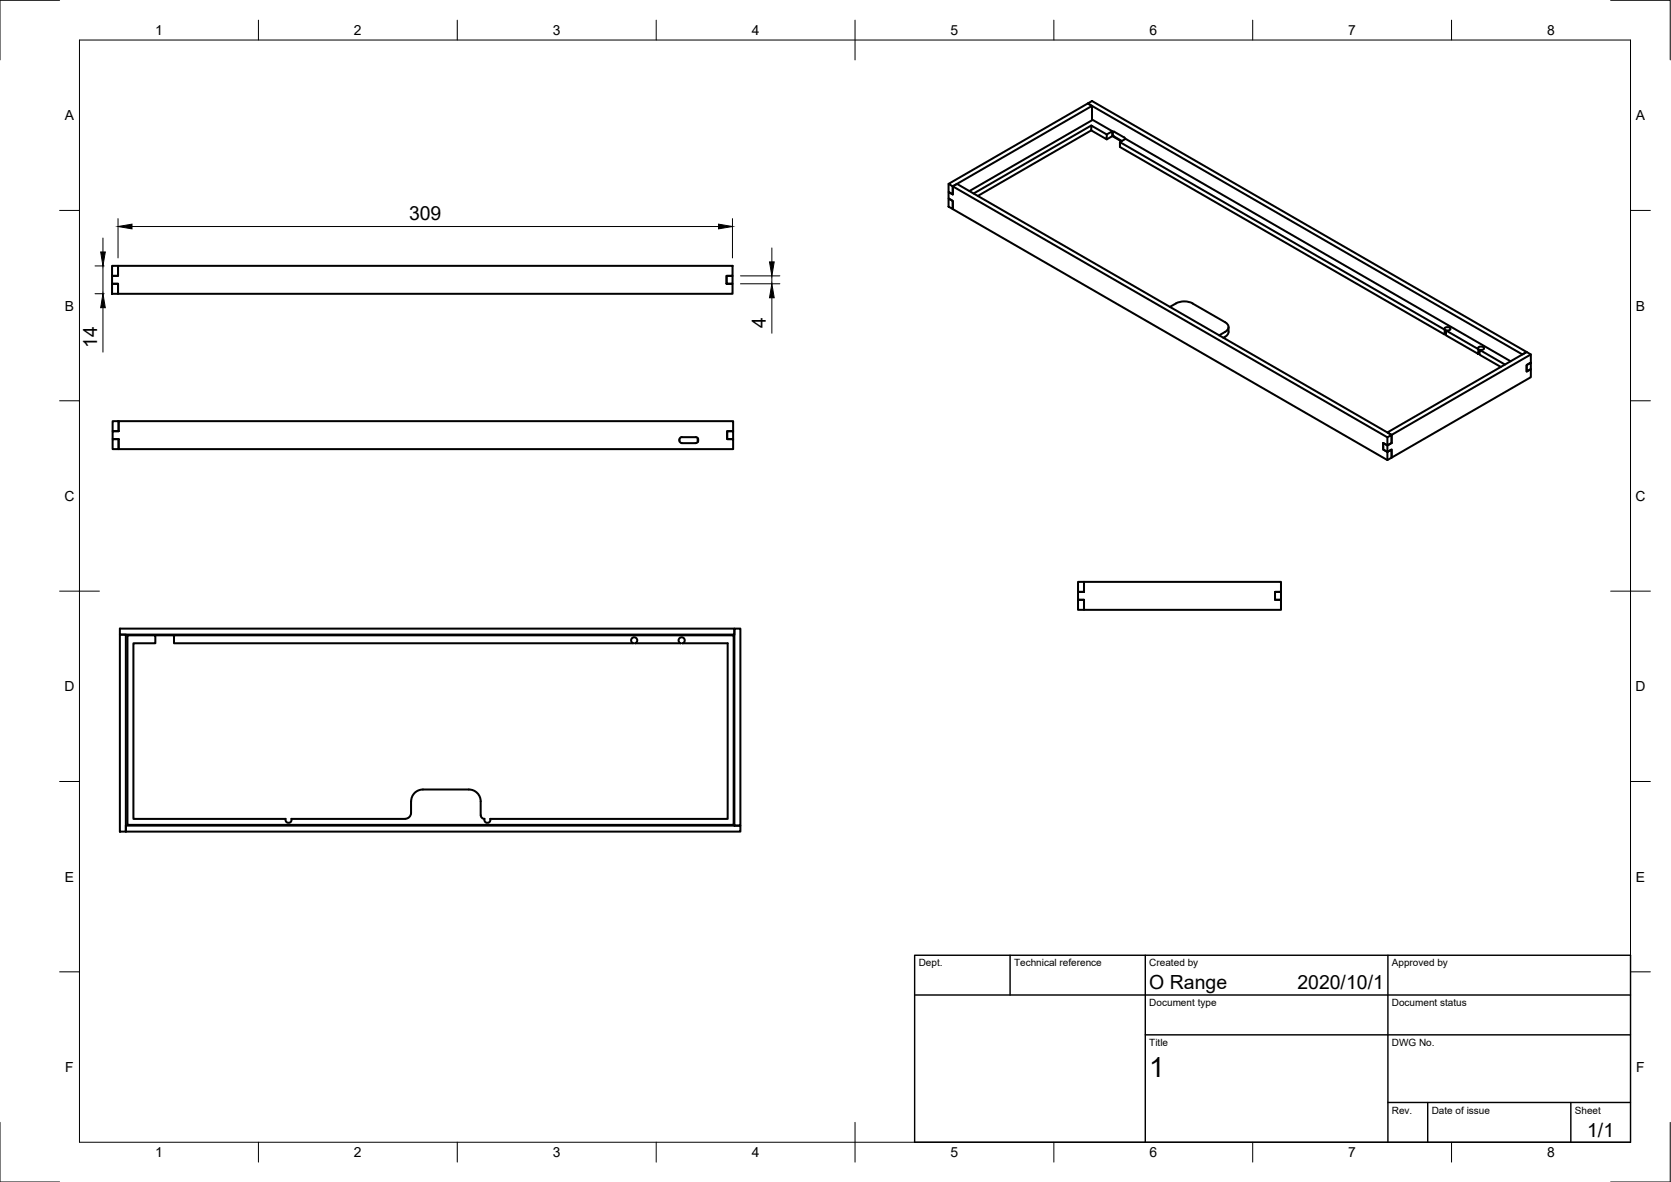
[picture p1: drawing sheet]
<svg xmlns="http://www.w3.org/2000/svg" width="420mm" height="297mm" viewBox="0 0 420 297" stroke-linecap="round" stroke-linejoin="round" font-family="sans-serif">
<!-- layer: S -->
<g fill="none" stroke="#000" stroke-width=".51">
<path d="M273.5 26l1.1-.6 109.3 63.1-1.1 .6zM274.4 32.8l3.9 2.2v-1.2l1.4-.8M274.4 31.5l-29.6 17.1M274.6 30.2v-3.6l-1.1-.6-35 20.2 1.1 .6v2.1l-1.1-.7v-2M274.6 26.6l-35 20.2 109.2 63.1 1.1-.6v2M278.3 33.8l-3.9-2.3v1.3l-28.5 16.4M278.3 35l1.4-.8v-1.2l-5-2.9-30.9 17.9M279.7 34.2l2.3 1.3M280.2 33.1l2.4 1.4 .4 .4M280.2 33.1l-.2-.1-.3 .3 .3 .8 2.1 1.3M281.6 35.7l81.7 47.2M238.5 49.9l1.1 .6v2l-1.1-.6z"/>
<path d="M28.2 66.8h1.5v2.5h-1.5zM28.2 71.3h1.5v2.5h-1.5zM29.7 66.8h154.5v2.5h-1.5v2h1.5v2.5h-154.5v-2.5h-1.5v-2h1.5zM182.7 69.3h1.5v2h-1.5zM295.7 76.3l-1.5 .8M295.7 76.2a4.6 4.6 0 0 1 4.2 0M299.9 76.3l8.1 4.7a1.29 1.29 0 0 1 .9 1.2 1.29 1.29 0 0 1-.9 1.2l-1.4 .9M308.9 82.2v1.2a1.76 1.76 0 0 1-1.3 1.5M363.3 82.9v1.2l-81.7-47.2v-1.2l1.4-.8 96.8 55.9M363.3 82.8l-.1-.2a.86 .86 0 0 1 .8-.4 .86 .86 0 0 1 .7 .5l-.3 .3h-.8M363.6 83l8.1 4.7v1.2l-8.1-4.6zM363.6 83.5l-.3 .2"/>
<path d="M371.7 87.7l-.1-.2a.86 .86 0 0 1 .8-.4 .86 .86 0 0 1 .8 .5l-.4 .3h-.8M372 88.4l-.3 .1M378.4 91.6l-6.4-3.7v1.2l5.4 3.1M383.9 91.7l1-.6v1.7l-1 .6zM384.9 89.1l-35 20.2-109.3-63.1-1 .6v2.1l-1.1-.7v1.7l1.1 .6v2l109.2 63.1 1.1-.6v-2l-1.1 .6-1-.6v-1.7l1 .6 1.1-.6M28.3 110.3h1.5v2.6h-1.5zM28.3 105.8h1.5v2.6h-1.5zM29.8 105.8h154.5v2.6h-1.5v1.9h1.5v2.6h-154.5v-2.6h-1.5v-1.9h1.5zM171.4 111.4h3.5M171.4 109.9h3.5M171.4 109.8a.77 .77 0 0 0-.6 .8 .77 .77 0 0 0 .6 .7M175 109.8l.4 .2 .2 .4"/>
<path d="M175.4 110.1v1M175.5 110.5v.3M175.6 110.7l-.2 .5-.4 .1M182.8 108.4h1.5v1.9h-1.5zM348.8 108.7l35.1-20.2 1 .6v2l-1 .6v1.7l1-.6v2l-35 20.2v-2l-1.1 .6-1-.6v-1.7l1 .6 1.1-.6v-2zM348.8 109.9v5.7M30.1 159.5h1.5v49.5h-1.5zM30.1 158h154.6v1.5h-154.6zM39.1 159.7h4.7M184.7 158h1.5v49.5h-1.5zM271.1 150.7h1.5v2.6h-1.5zM271.1 146.2h1.5v2.5h-1.5z"/>
<path d="M272.6 146.2h49.5v2.5h-1.5v2h1.5v2.6h-49.5v-2.6h-1.5v-2h1.5zM320.6 148.7h1.5v2h-1.5zM31.6 207.5h154.6v1.5h-154.6zM73.3 205.8h28.6M103.4 201.4v2.9a1.49 1.49 0 0 1-1.5 1.5M103.4 201.4a2.97 2.97 0 0 1 2.9-3h11.6a2.97 2.97 0 0 1 3 3v3.4a.92 .92 0 0 0 .9 1 .76 .76 0 0 0 .7 1 .76 .76 0 0 0 .8-1h59.7v-44.1h-11.4a.77 .77 0 0 0 .4-1.2 .77 .77 0 0 0-1.3 0 .77 .77 0 0 0 .5 1.2h-11.5a.77 .77 0 0 0 .3-1.2 .77 .77 0 0 0-1.2 0 .77 .77 0 0 0 .4 1.2h-115.4v-2h140.7v47.6h-152.5v-47.6h7.1v2h-5.6v44.1h38.3a.78 .78 0 0 0 .7 1 .78 .78 0 0 0 .8-1"/>
</g>
<!-- layer: Border -->
<g fill="none" stroke="#000" stroke-width=".25">
<path d="M15 .1h-15v15M20 10.1h390v276.9h-390zM65 5.1v5M115 5.1v5M165 5.1v5M215 5.1v10M265 5.1v5M315 5.1v5M365 5.1v5M405 .1h15v15M15 52.9h5M410 52.9h5"/>
<path d="M15 100.7h5M410 100.7h5M15 148.6h10M405 148.6h10M15 196.4h5M410 196.4h5M15 244.2h5M410 244.2h5M0 282.1v14.9h15M65 287v5M115 287v5M165 287v5"/>
<path d="M215 282.1v9.9M265 287v5M315 287v5M365 287v5M420 282.1v14.9h-15"/>
</g>
<!-- layer: TitleBlock -->
<path d="M230 240.1h180v46.9h-180zM230 250h180M254 240.1v9.9M288 240.1v46.9M349 240.1v46.9M288 260.1h122M349 277.1h61M359 277.1v9.9M395 277.1v9.9" fill="none" stroke="#000" stroke-width=".36"/>
<!-- layer: Dimensions -->
<g fill="none" stroke="#000" stroke-width=".25">
<path d="M25.9 59.8v3.5M29.7 54.9v9.9M33.2 56.9h147.5M184.2 54.9v9.9M23.9 66.8h2.3M23.9 73.8h2.3M25.9 66.8v7M25.9 77.3v11.2M186.2 69.3h9.9M186.2 71.3h9.9M194.1 62.3v3.5M194.1 69.3v2"/>
<path d="M194.1 74.8v8.9"/>
</g>
<path d="M29.7 56.9l3.5-.6v1.2zM180.7 56.3l3.5 .6-3.5 .6zM25.3 63.3h1.2l-.6 3.5zM25.9 73.8l.6 3.5h-1.2zM193.5 65.8h1.2l-.6 3.5zM194.1 71.3l.6 3.5h-1.2z" fill="#000" stroke="#000" stroke-width=".25"/>
<text font-size="7" x="289" y="270.6">1</text>
<g font-size="4.9">
<text x="102.8" y="55.4">309</text>
<text x="192.6" y="82.3" transform="rotate(-90 192.6 82.3)">4</text>
<text x="24.4" y="87.5" transform="rotate(-90 24.4 87.5)">14</text>
<text x="289" y="248.5">O Range</text>
<text x="326.2" y="248.5">2020/10/1</text>
<text x="399.1" y="285.7">1/1</text>
</g>
<g font-size="3.5">
<text x="39" y="8.8">1</text>
<text x="89" y="8.8">2</text>
<text x="139" y="8.8">3</text>
<text x="189" y="8.8">4</text>
<text x="239" y="8.8">5</text>
<text x="289" y="8.8">6</text>
<text x="339" y="8.8">7</text>
<text x="389" y="8.8">8</text>
<text x="16.3" y="30.2">A</text>
<text x="411.3" y="30.2">A</text>
<text x="16.3" y="78">B</text>
<text x="411.3" y="78">B</text>
<text x="16.2" y="125.9">C</text>
<text x="411.2" y="125.9">C</text>
<text x="16.2" y="173.7">D</text>
<text x="411.2" y="173.7">D</text>
<text x="16.3" y="221.6">E</text>
<text x="411.3" y="221.6">E</text>
<text x="16.4" y="269.4">F</text>
<text x="411.4" y="269.4">F</text>
<text x="39" y="290.8">1</text>
<text x="89" y="290.8">2</text>
<text x="139" y="290.8">3</text>
<text x="189" y="290.8">4</text>
<text x="239" y="290.8">5</text>
<text x="289" y="290.8">6</text>
<text x="339" y="290.8">7</text>
<text x="389" y="290.8">8</text>
</g>
<g font-size="2.5">
<text x="231" y="242.9">Dept.</text>
<text x="255" y="242.9">Technical reference</text>
<text x="289" y="242.9">Created by</text>
<text x="350" y="242.9">Approved by</text>
<text x="289" y="252.8">Document type</text>
<text x="350" y="252.8">Document status</text>
<text x="289" y="262.9">Title</text>
<text x="350" y="262.9">DWG No.</text>
<text x="350" y="279.9">Rev.</text>
<text x="360" y="279.9">Date of issue</text>
<text x="396" y="279.9">Sheet</text>
</g>
</svg>
